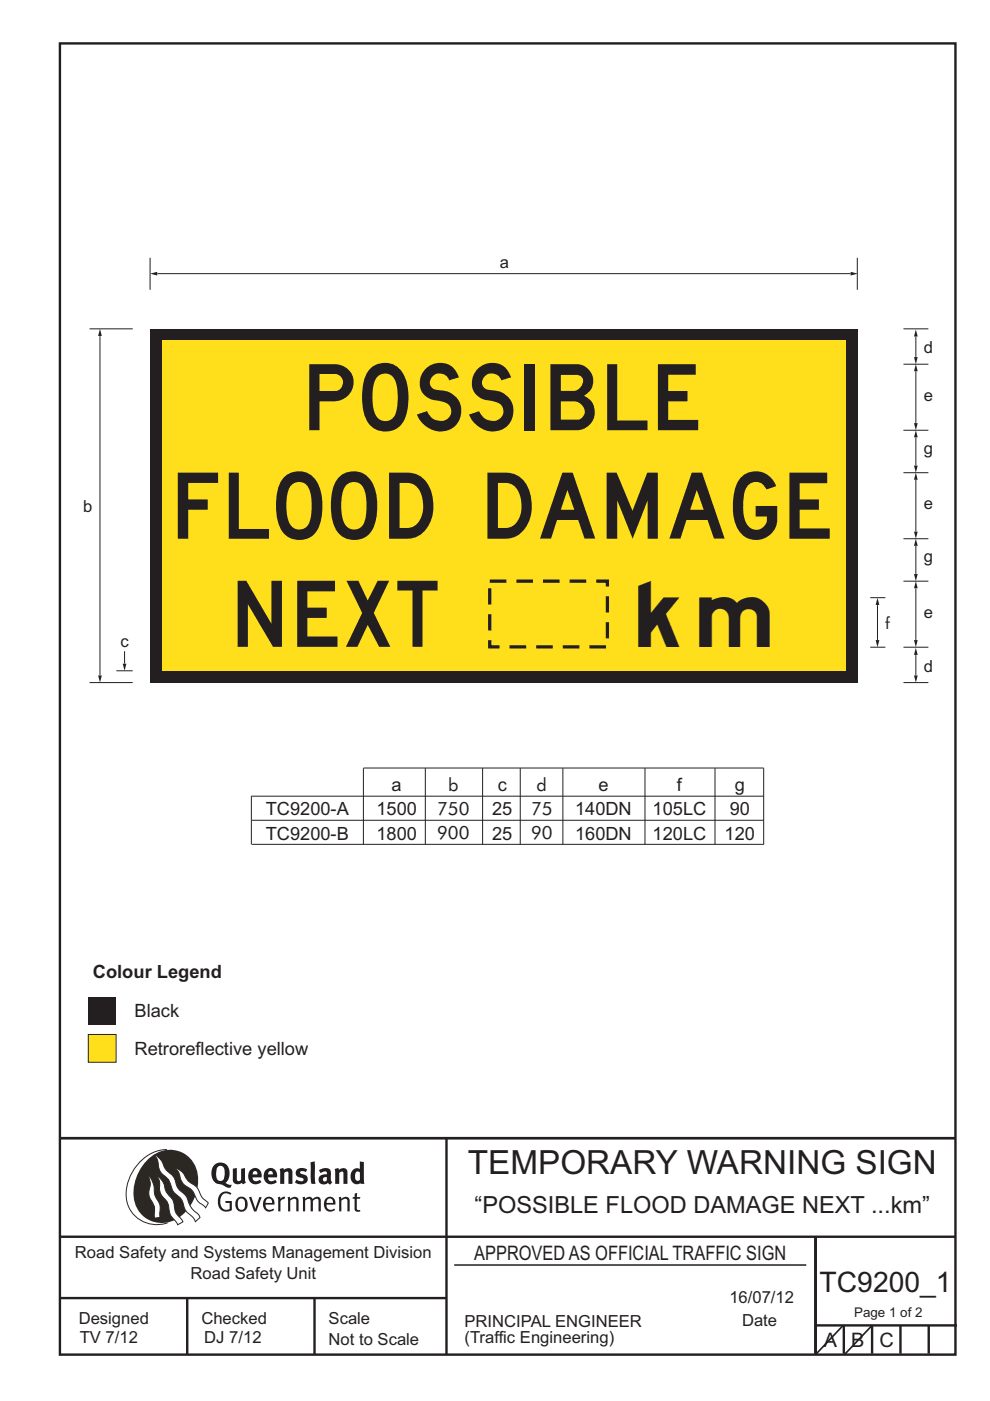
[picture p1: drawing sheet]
<svg xmlns="http://www.w3.org/2000/svg" width="210mm" height="297mm" viewBox="0 0 210 297" stroke-linecap="round" stroke-linejoin="round" font-family="sans-serif">
<g fill="none" stroke="#231f20" stroke-width=".51">
<path d="M12.7 9.2h190v278h-190zM12.7 241.3h189.9M94.7 241.4v45.8M12.7 262.2h190.1M12.7 275.2h82M39.7 275.2v12M66.7 275.2v12M173 262.2v24.8M173 281h30M179 281v6M185 281v6M191 281v6"/>
<path d="M197 281v6"/>
</g>
<path d="M96.4 268.2h74.6" fill="none" stroke="#231f20" stroke-width=".21"/>
<path d="M35.4 243.7a9.3 9.3 0 0 0-8.6 8.6 6.5 6.5 0 0 0 8.8 7" fill="none" stroke="#2b2824" stroke-width=".21"/>
<path d="M31.4 245.8a6.1 6.1 0 0 1 6.8-1.6 6.1 6.1 0 0 1 3.8 5.7 9.5 9.5 0 0 1-5.9 9.2 6 6 0 0 1-7.8-6.3 10.3 10.3 0 0 1 3.1-7z" fill-rule="evenodd" fill="#2b2824"/>
<g fill="#fff" stroke="#2b2824" stroke-width=".21">
<path d="M31.6 249.4a1.47 1.47 0 0 1 .7 1.1l.4 1.5a4.1 4.1 0 0 0 1.1 3l.2 1.1v2l-1.2 .2-.1-1a3.9 3.9 0 0 0-.9-3.3 5 5 0 0 1 .1-2.9z" fill-rule="evenodd"/>
<path d="M37.2 247.7l.6 .2a4.2 4.2 0 0 1 1.9 2.3l1.1 .8a3.2 3.2 0 0 1 1.7 2.3l.6 .8 1.1 1-.6 1-.4-.5a3.8 3.8 0 0 1-2-2.6 4.6 4.6 0 0 0-2-1.7 5.1 5.1 0 0 1-1.3-2.8z" fill-rule="evenodd"/>
<path d="M32.8 244.9a3.4 3.4 0 0 1 2 2.5l.8 1a4.3 4.3 0 0 1 2 3.2l.6 .9a5 5 0 0 1 2.1 3.1l.7 .9a2.97 2.97 0 0 1 1.4 1.6l-1 .9a3.2 3.2 0 0 0-1.5-1.8l-.7-.9a4.6 4.6 0 0 0-2.2-3.3 4 4 0 0 1-1-2.4 4 4 0 0 0-1.6-1.7 3.6 3.6 0 0 1-.9-2.7z" fill-rule="evenodd"/>
<path d="M33.4 249.4l.8 .7 .6 1a4.4 4.4 0 0 0 1.7 3.1l.4 .9a3.9 3.9 0 0 0 1.6 3.4l.3 .6-1.1 .6a3.5 3.5 0 0 0-1.4-1.8l-.2-.5a5.9 5.9 0 0 0-1-3.1 3.6 3.6 0 0 1-1.2-3.5z" fill-rule="evenodd"/>
</g>
<g fill="#231f20">
<path d="M46.8 253.1a1.74 1.74 0 0 1 2.3-.1l-.2 .3a1.25 1.25 0 0 0-1.5-.2 1.25 1.25 0 0 0-.7 1.2 1.74 1.74 0 0 0 1.3 2.2l.7-.2v-1.2h-.8l-.1-.5h1.4v2a1.92 1.92 0 0 1-2.2 0 1.92 1.92 0 0 1-.8-2.1l.3-1z" fill-rule="evenodd"/>
<path d="M50.6 254.4a.84 .84 0 0 1 1-.1 .84 .84 0 0 1 .4 1 .84 .84 0 0 1-.3 1 .84 .84 0 0 1-1 0 2.32 2.32 0 0 1-.1-1.9zM50.3 254.1a1.93 1.93 0 0 0 .4 2.7 1.47 1.47 0 0 0 1.5-.4 1.47 1.47 0 0 0 .3-1.6 1.27 1.27 0 0 0-.9-1 1.27 1.27 0 0 0-1.3 .3z" fill-rule="evenodd"/>
<path d="M52.8 253.8l.5-.1 .9 2.6 .8-2.5h.5l-1.1 3.1h-.5z" fill-rule="evenodd"/>
<path d="M56.7 254.2a.72 .72 0 0 1 .8 .1 .72 .72 0 0 1 .2 .7h-1.4zM56.4 253.9a1.74 1.74 0 0 0 .5 3l1.1-.3 .1-.1-.1-.3a.96 .96 0 0 1-1.2 .2 .96 .96 0 0 1-.5-1h1.9a1.25 1.25 0 0 0-.4-1.4 1.25 1.25 0 0 0-1.4-.1z" fill-rule="evenodd"/>
<path d="M58.9 253.9l.5-.2 .1 .5 .4-.4 .6-.1-.2 .6a.67 .67 0 0 0-.8 .6v1.9h-.5z" fill-rule="evenodd"/>
<path d="M61 253.9l.4-.2 .2 .4a.93 .93 0 0 1 1-.4 .93 .93 0 0 1 .7 .8v2.3h-.5v-2.4a.83 .83 0 0 0-1.2 .2v2.2h-.5z" fill-rule="evenodd"/>
<path d="M64.2 253.8l.4-.1 .2 .4a.87 .87 0 0 1 .8-.4 .87 .87 0 0 1 .7 .5h.1a.89 .89 0 0 1 .9-.5 .89 .89 0 0 1 .7 .8v2.3h-.4l-.1-2.5a.87 .87 0 0 0-1.1 .3v2.2h-.5l-.1-2.5a.8 .8 0 0 0-1.1 .3v2.2h-.4z" fill-rule="evenodd"/>
<path d="M69.6 254.2a.72 .72 0 0 1 .8 .1 .72 .72 0 0 1 .2 .7h-1.3zM69.3 253.9a1.74 1.74 0 0 0 .6 3l1.1-.3 .1-.1-.2-.3a.96 .96 0 0 1-1.1 .2 .96 .96 0 0 1-.5-1h1.8a1.25 1.25 0 0 0-.4-1.4 1.25 1.25 0 0 0-1.4-.1z" fill-rule="evenodd"/>
<path d="M71.8 253.9l.5-.2 .2 .4a.93 .93 0 0 1 .9-.4 .93 .93 0 0 1 .8 .8v2.3h-.5l-.1-2.4a.83 .83 0 0 0-1.2 .2v2.2h-.5z" fill-rule="evenodd"/>
<path d="M75.3 253l.5-.1-.1 .9h.8l-.2 .4h-.6v2.2l.2 .1h.5v.3a.76 .76 0 0 1-1.2-.6v-2h-.4v-.4h.4z" fill-rule="evenodd"/>
<path d="M46.2 247.4l.4-.2a.95 .95 0 0 1 1.1 1.3v.3a1.13 1.13 0 0 1-1 1.6 1.39 1.39 0 0 1-.9-1.8l.2-.9zM45.6 246.8a2.61 2.61 0 0 0 .5 4.2l1.1 .2a1.66 1.66 0 0 0 1.7 .6l.3-.6h-.7l-.7-.4a2.7 2.7 0 0 0-.1-4.1 1.97 1.97 0 0 0-2.1 .1z" fill-rule="evenodd"/>
<path d="M49.4 247.8l.8-.2 .1 2.6 .3 .2 .5-.3v-2.3l.9-.2v2.6l.2 .5-.6 .4-.3-.3a1.12 1.12 0 0 1-1.3 .2 1.12 1.12 0 0 1-.6-1.1z" fill-rule="evenodd"/>
<path d="M53.8 248.4l.6-.1 .2 .7h-1zM53 248.2a1.74 1.74 0 0 0 .1 2.4 1.74 1.74 0 0 0 2.3 0l-.3-.5a.85 .85 0 0 1-.9 .3 .85 .85 0 0 1-.6-.8h1.9a1.47 1.47 0 0 0-.7-1.8 1.47 1.47 0 0 0-1.8 .4z" fill-rule="evenodd"/>
<path d="M57.1 248.4l.5-.1 .3 .7h-1zM56.2 248.2a1.74 1.74 0 0 0 .1 2.4 1.74 1.74 0 0 0 2.4 0l-.3-.5a.85 .85 0 0 1-1 .3 .85 .85 0 0 1-.5-.8h1.9a1.47 1.47 0 0 0-.7-1.8 1.47 1.47 0 0 0-1.9 .4z" fill-rule="evenodd"/>
<path d="M59.3 247.9l.8-.3 .2 .4a.99 .99 0 0 1 1.1-.3 .99 .99 0 0 1 .6 .9v2.4h-.8l-.1-2.5a.56 .56 0 0 0-.8 .2v2.3h-.9z" fill-rule="evenodd"/>
<path d="M62.9 248.1a1.97 1.97 0 0 1 2.3-.2l-.4 .6a.7 .7 0 0 0-1.1 .2l.4 .2a1.06 1.06 0 0 1 1.2 1 1.06 1.06 0 0 1-.9 1.1 2.32 2.32 0 0 1-1.8-.3l.3-.6 .1 .1a.86 .86 0 0 0 1.4-.1 .85 .85 0 0 0-.9-.5 .94 .94 0 0 1-.6-1.5z" fill-rule="evenodd"/>
<path d="M68.6 249.8l.7-.2v.7l-.6 .2-.2-.5zM67.6 248.1l.5 .6a1.1 1.1 0 0 1 1.2-.2v.5a1.27 1.27 0 0 0-1.3 .2 1.27 1.27 0 0 0-.3 1.4 1.24 1.24 0 0 0 1.9 .2l.4 .4 .4-.6a1.3 1.3 0 0 1-.2-1.4 1.22 1.22 0 0 0-.4-1.4 2.31 2.31 0 0 0-2.2 .3z" fill-rule="evenodd"/>
<path d="M71 247.9l.7-.3 .2 .4a.99 .99 0 0 1 1.1-.3 .99 .99 0 0 1 .7 .9v2.4h-.9v-2.5a.56 .56 0 0 0-.8 .2v2.3h-.9z" fill-rule="evenodd"/>
<path d="M75.6 248.4h.3l.4 .2v1.6l-.6 .2a1.49 1.49 0 0 1-.1-2zM76.3 246.2v1.7a1.43 1.43 0 0 0-1.5 .2 1.43 1.43 0 0 0-.4 1.4 1.33 1.33 0 0 0 .6 1.4 1.33 1.33 0 0 0 1.5-.1v.2h.8l-.1-4.6z" fill-rule="evenodd"/>
<path d="M65.9 246.4l.8-.2 .2 4.8h-.8l-.2-1.1z" fill-rule="evenodd"/>
</g>
<path d="M12.7 241.3h189.9" fill="none" stroke="#231f20" stroke-width=".51"/>
<path d="M178.8 281l-5.8 6.2M185 281l-5.9 6.2" fill="none" stroke="#231f20" stroke-width=".35"/>
<path d="M194.3 138.9v4.3M53.3 168.7v10.3M53.5 179h108.5M53.5 173.9h108.5M53.5 168.8h108.5M77.1 179v-16.2l84.9 .1v16.1M90.2 162.9v16.1M102.4 162.9v16.1M110.3 162.9v16.1M119.4 162.9v16.1M136.8 162.9v16.1M151.7 162.9v16.1" fill="none" stroke="#231f20" stroke-width=".21"/>
<g fill="#231f20">
<path d="M194.3 137.3l.3 1.6h-.7z"/>
<path d="M193.9 143.2h.7l-.3 1.5z"/>
</g>
<path d="M186.1 128.3v7.4" fill="none" stroke="#231f20" stroke-width=".21"/>
<g fill="#231f20">
<path d="M186.1 126.8l.4 1.5h-.8z"/>
<path d="M185.7 135.7h.8l-.4 1.5z"/>
</g>
<path d="M194.3 124.8v10.9" fill="none" stroke="#231f20" stroke-width=".21"/>
<g fill="#231f20">
<path d="M194.3 123.2l.3 1.5h-.7z"/>
<path d="M193.9 135.7h.7l-.3 1.5z"/>
</g>
<path d="M194.3 115.8v5.9" fill="none" stroke="#231f20" stroke-width=".21"/>
<g fill="#231f20">
<path d="M194.3 114.2l.3 1.5h-.7z"/>
<path d="M193.9 121.7h.7l-.3 1.5z"/>
</g>
<path d="M194.3 101.8v10.9" fill="none" stroke="#231f20" stroke-width=".21"/>
<g fill="#231f20">
<path d="M194.3 100.2l.3 1.5h-.7z"/>
<path d="M193.9 112.7h.7l-.3 1.5z"/>
</g>
<path d="M194.3 92.8v5.9" fill="none" stroke="#231f20" stroke-width=".21"/>
<g fill="#231f20">
<path d="M194.3 91.2l.3 1.5h-.7z"/>
<path d="M193.9 98.7h.7l-.3 1.5z"/>
</g>
<path d="M194.3 78.8v10.9" fill="none" stroke="#231f20" stroke-width=".21"/>
<g fill="#231f20">
<path d="M194.3 77.2l.3 1.5h-.7z"/>
<path d="M193.9 89.7h.7l-.3 1.5z"/>
</g>
<path d="M194.3 71.4v4.3" fill="none" stroke="#231f20" stroke-width=".21"/>
<g fill="#231f20">
<path d="M194.3 69.8l.3 1.6h-.7z"/>
<path d="M193.9 75.7h.7l-.3 1.5z"/>
</g>
<path d="M33.4 58h147" fill="none" stroke="#231f20" stroke-width=".21"/>
<g fill="#231f20">
<path d="M31.8 58l1.5-.4v.8z"/>
<path d="M180.4 57.6l1.5 .4-1.5 .4z"/>
</g>
<path d="M26.4 138.1v2.6" fill="none" stroke="#231f20" stroke-width=".21"/>
<path d="M26 140.7h.8l-.4 1.5z" fill="#231f20"/>
<path d="M21.2 71.3v71.9" fill="none" stroke="#231f20" stroke-width=".21"/>
<g fill="#231f20">
<path d="M20.8 143.2h.8l-.4 1.5z"/>
<path d="M21.2 69.7l.4 1.5h-.8z"/>
</g>
<g fill="none" stroke="#231f20" stroke-width=".21">
<path d="M31.8 54.7v6.7M181.8 54.7v6.7M19 69.7h9.1M191.6 77.2h5.3M191.6 69.7h5.3M191.6 91.2h5.3M191.6 114.2h5.3M191.6 100.2h5.3M184.6 137.2h3.2M184.6 126.7h3.2M191.6 137.2h5.3M191.6 123.2h5.3"/>
<path d="M19 144.7h9.1M24.7 142.2h3.4M191.6 144.7h5.3"/>
</g>
<path d="M31.9 69.7h149.9v75h-149.9z" fill="#231f20"/>
<path d="M34.4 72.2h144.9v70h-144.9z" fill="#ffdf1b"/>
<path d="M103.9 123.2h24.9v13.9h-24.9z" fill="none" stroke="#231f20" stroke-width=".7" stroke-dasharray="3.5 2.1" stroke-linecap="butt"/>
<path d="M18.7 219.3h5.9v5.9h-5.9z" fill-rule="evenodd" fill="#ffdf1b" stroke="#231f20" stroke-width=".21"/>
<path d="M18.7 211.3h5.9v5.9h-5.9z" fill="#231f20"/>
<g font-size="14" fill="#231f20">
<text x="65.6" y="91.2">POSSIBLE</text>
<text x="37.7" y="114.2">FLOOD DAMAGE</text>
<text x="50.4" y="137.1">NEXT</text>
</g>
<text font-size="10.5" fill="#231f20" x="135.4" y="137.1">km</text>
<text font-size="7.1" fill="#231f20" x="99.3" y="248.9">TEMPORARY WARNING SIGN</text>
<text font-size="6" fill="#231f20" x="173.8" y="274">TC9200_1</text>
<text font-size="5" fill="#231f20" x="100.7" y="257.2">“POSSIBLE FLOOD DAMAGE NEXT ...km”</text>
<g font-size="4.2" fill="#231f20">
<text x="100.6" y="267.2">APPROVED AS OFFICIAL TRAFFIC SIGN</text>
<text x="174.7" y="285.6">A</text>
<text x="180.6" y="285.6">B</text>
<text x="186.5" y="285.6">C</text>
</g>
<g font-size="3.9" fill="#231f20">
<text x="83.1" y="167.7">a</text>
<text x="95" y="167.7">b</text>
<text x="105.6" y="167.7">c</text>
<text x="113.8" y="167.7">d</text>
<text x="126.9" y="167.7">e</text>
<text x="143.6" y="167.7">f</text>
<text x="155.9" y="167.7">g</text>
<text x="56.4" y="172.9">TC9200-A</text>
<text x="79.8" y="172.9">1500</text>
<text x="92.7" y="172.7">750</text>
<text x="104.4" y="172.9">25</text>
<text x="112.6" y="172.7">75</text>
<text x="122" y="172.9">140DN</text>
<text x="138.4" y="172.9">105LC</text>
<text x="154.8" y="172.9">90</text>
<text x="56.4" y="178">TC9200-B</text>
<text x="79.8" y="178.1">1800</text>
<text x="92.7" y="177.8">900</text>
<text x="104.4" y="178.1">25</text>
<text x="112.6" y="177.8">90</text>
<text x="122" y="178.1">160DN</text>
<text x="138.4" y="178.1">120LC</text>
<text x="153.7" y="178.1">120</text>
<text x="19.7" y="207.3">Colour Legend</text>
<text x="28.5" y="215.7">Black</text>
<text x="28.5" y="223.7">Retroreflective yellow</text>
</g>
<g font-size="3.5" fill="#231f20">
<text x="106" y="56.7">a</text>
<text x="195.9" y="74.9">d</text>
<text x="195.9" y="85">e</text>
<text x="195.9" y="96.2">g</text>
<text x="195.9" y="108">e</text>
<text x="17.6" y="108.5">b</text>
<text x="195.9" y="119.2">g</text>
<text x="195.9" y="131">e</text>
<text x="25.6" y="137.2">c</text>
<text x="187.8" y="133.3">f</text>
<text x="195.9" y="142.4">d</text>
<text x="15.9" y="266.8">Road Safety and Systems Management Division</text>
<text x="40.4" y="271.1">Road Safety Unit</text>
<text x="16.7" y="280.7">Designed</text>
<text x="42.7" y="280.7">Checked</text>
<text x="69.7" y="280.7">Scale</text>
<text x="98.5" y="281.4">PRINCIPAL ENGINEER</text>
<text x="154.7" y="276.2">16/07/12</text>
<text x="157.4" y="281.2">Date</text>
<text x="16.9" y="284.8">TV 7/12</text>
<text x="43.3" y="284.8">DJ 7/12</text>
<text x="69.7" y="285.2">Not to Scale</text>
<text x="98.5" y="284.8">(Traffic Engineering)</text>
</g>
<text font-size="2.8" fill="#231f20" x="181.2" y="279.3">Page 1 of 2</text>
</svg>
